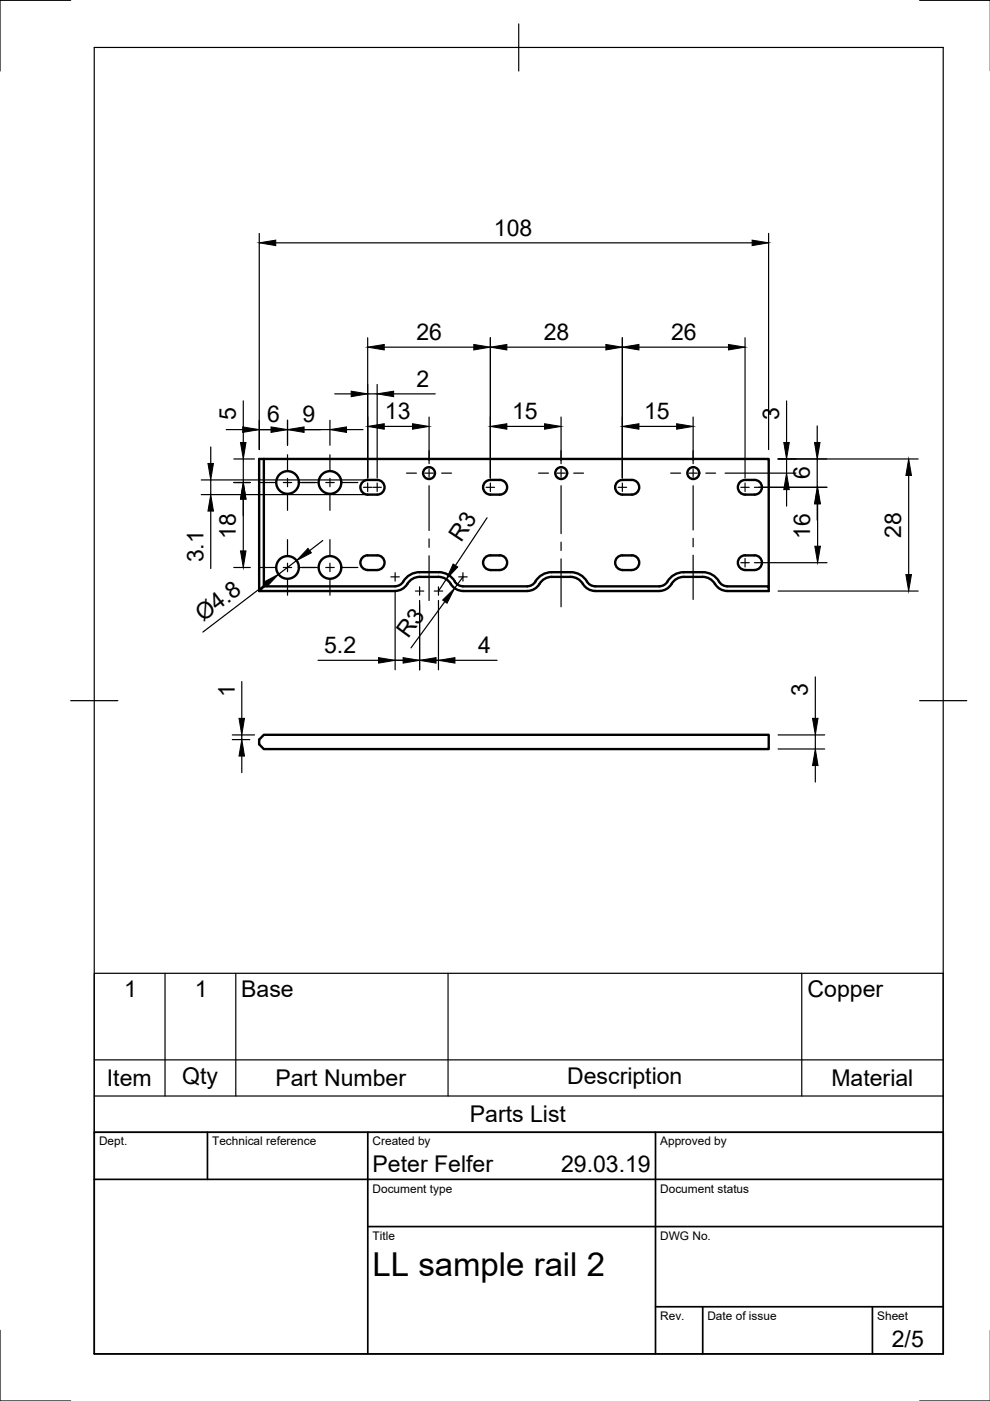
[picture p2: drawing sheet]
<svg xmlns="http://www.w3.org/2000/svg" width="210mm" height="297mm" viewBox="0 0 210 297" stroke-linecap="round" stroke-linejoin="round" font-family="sans-serif">
<!-- layer: Visible -->
<g fill="none" stroke="#000" stroke-width=".51">
<path d="M55.9 97.3h107.1v27M55.9 97.3h-1v28l1-1M55.9 97.3v27M77 102.1a5 5 0 0 1 3.5-.3 1.56 1.56 0 0 1 1 1.8 1.56 1.56 0 0 1-1.5 1.3h-2a1.56 1.56 0 0 1-1.5-1.1 1.56 1.56 0 0 1 .5-1.7zM78 117.8h2M78 117.7a1.57 1.57 0 0 0-1.6 1.6 1.57 1.57 0 0 0 1.6 1.6l2-.1a1.56 1.56 0 0 0 1.5-1.5 1.56 1.56 0 0 0-1.5-1.6M104 101.8h2a1.56 1.56 0 0 1 1.5 1.5 1.56 1.56 0 0 1-1.5 1.6h-2M104 117.8h2M104 117.7a1.56 1.56 0 0 0-1.6 1.6 1.56 1.56 0 0 0 1.6 1.5M104 101.8a1.56 1.56 0 0 0-1.6 1.5 1.56 1.56 0 0 0 1.6 1.6M106 117.7a1.56 1.56 0 0 1 1.5 1.6 1.56 1.56 0 0 1-1.5 1.5l-2 .1M132 117.8h2"/>
<path d="M132 117.7a1.56 1.56 0 0 0-1.6 1.6 1.56 1.56 0 0 0 1.6 1.5l2 .1M134 101.8h-2a1.56 1.56 0 0 0-1.6 1.5 1.56 1.56 0 0 0 1.6 1.6h2M134 117.7a1.56 1.56 0 0 1 1.5 1.6 1.56 1.56 0 0 1-1.5 1.5M134 101.8a1.56 1.56 0 0 1 1.5 1.5 1.56 1.56 0 0 1-1.5 1.6M157.1 102.1a5 5 0 0 1 3.4-.3 1.56 1.56 0 0 1 1 1.8 1.56 1.56 0 0 1-1.5 1.3h-2a1.56 1.56 0 0 1-1.5-1.1 1.56 1.56 0 0 1 .6-1.7zM158 117.8h2M158 117.7a1.56 1.56 0 0 0-1.6 1.6 1.56 1.56 0 0 0 1.6 1.5l2 .1a1.57 1.57 0 0 0 1.5-1.6 1.57 1.57 0 0 0-1.5-1.6M86.4 123.8a3 3 0 0 1-2.6 1.5h-28.9M89 121.3h4a4 4 0 0 1 3.4 2M89 122.3h4a3 3 0 0 1 2.6 1.5M89 122.3a3 3 0 0 0-2.6 1.5M89 121.3a4.3 4.3 0 0 0-3.7 2.3 2 2 0 0 1-1.5 .7h-27.9"/>
<path d="M95.6 123.8a3 3 0 0 0 2.6 1.5h13.6a3.3 3.3 0 0 0 2.9-1.9 3 3 0 0 1 2.3-1.1h4a3 3 0 0 1 2.6 1.5M96.4 123.3a2 2 0 0 0 1.8 1h13.6a2.1 2.1 0 0 0 1.7-1M121 121.3h-4a4 4 0 0 0-3.5 2M121 121.3a4.2 4.2 0 0 1 3.7 2.3 2 2 0 0 0 1.5 .7M123.6 123.8a3 3 0 0 0 2.6 1.5M149 121.3h-4a4.2 4.2 0 0 0-3.7 2.3 2 2 0 0 1-1.5 .7h-13.6M149 122.3h-4a3.2 3.2 0 0 0-2.9 1.9 3 3 0 0 1-2.3 1.1h-13.6M149 122.3a3 3 0 0 1 2.6 1.5M149 121.3a4.2 4.2 0 0 1 3.7 2.3 2.13 2.13 0 0 0 1.5 .7h8.8v1h-8.8a3.1 3.1 0 0 1-2.6-1.5M55.9 155.8h107.1v3h-107.1l-1-1v-1z"/>
<circle cx="61" cy="102.3" r="2.4"/>
<circle cx="70" cy="102.3" r="2.4"/>
<circle cx="91" cy="100.3" r="1.26"/>
<circle cx="119" cy="100.3" r="1.26"/>
<circle cx="147" cy="100.3" r="1.26"/>
<circle cx="61" cy="120.3" r="2.4"/>
<circle cx="70" cy="120.3" r="2.4"/>
</g>
<!-- layer: Border -->
<path d="M15 .1h-15v15M20 10.1h180v276.9h-180zM110 5.1v10M195 .1h15M15 148.6h10M195 148.6h10M0 282.1v14.9h15M195 297h15" fill="none" stroke="#000" stroke-width=".25"/>
<!-- layer: TitleBlock -->
<path d="M20 240.1h180v46.9h-180zM20 250h180M44 240.1v9.9M78 240.1v46.9M139 240.1v46.9M78 260.1h122M139 277.1h61M149 277.1v9.9M185 277.1v9.9" fill="none" stroke="#000" stroke-width=".36"/>
<!-- layer: Smart Centers -->
<g fill="none" stroke="#000" stroke-width=".25">
<path d="M61 96.4v3.2M70 96.4v3.2M91 95.6v2M91 99.4v1.8M119 95.6v2M119 99.4v1.8M147 95.6v2M147 99.4v1.8M55.1 102.3h3.2M60.1 102.3h1.7M61 101.4v1.8M61 105v3.2"/>
<path d="M61 114.4v3.2M61 119.4v1.8M63.6 102.3h3.7M69.1 102.3h1.8M70 101.4v1.8M70 105v3.2M70 114.4v3.2M70 119.4v1.8M72.6 102.3h3.3M77.1 103.3h1.8M78 102.4v1.8M79.1 103.3h1.8"/>
<path d="M80 102.4v1.8M86.2 100.3h2.1M90.1 100.3h1.8M91 103v9.5M91 114.3v1.8M91 117.8v9.5M93.6 100.3h2.1M103.1 103.3h1.8M104 102.4v1.8M114.2 100.3h2.1M118.1 100.3h1.8M119 103v10.1"/>
<path d="M119 114.9v1.8M119 118.5v10.2M121.6 100.3h2.1M131.1 103.3h1.8M132 102.4v1.8M142.2 100.3h2.1M146.1 100.3h1.7M147 103v9.4M147 114.1v1.8M147 117.7v9.4M149.6 100.3h2.1M157.1 103.3h1.8"/>
<path d="M157.1 119.3h1.8M158 102.4v1.8M158 118.4v1.8M55.1 120.3h3.2M60.1 120.3h1.7M61 123v3.2M63.6 120.3h3.7M69.1 120.3h1.8M70 123v3.2M72.6 120.3h3.3M82.9 122.3h1.8M83.8 121.4v1.8"/>
<path d="M88.1 125.3h1.8M89 124.4v1.8M92.1 125.3h1.8M93 124.4v1.8M97.3 122.3h1.8M98.1 121.4v1.8"/>
</g>
<!-- layer: FD_Dimensions -->
<g fill="none" stroke="#000" stroke-width=".25">
<path d="M55 49.5v45.8M58.5 51.5h101M163 49.5v45.8M78 71.6v29.7M81.5 73.6h19M104 71.6v29.7M107.5 73.6h21M132 71.6v29.7M135.5 73.6h19M158 71.6v29.7M44.7 94.8v3.5M48 91.1h3.5"/>
<path d="M49.6 97.3h4.4M51.6 85v8.8M51.6 97.3v5M54 91.1h16M61 89.1v5.3M70 89.1v5.3M71 83.5h3.5M73.5 91.1h3.5M78 83.5h2M80 81.5v19.8M81.5 90.4h6M83.5 83.5h8.8"/>
<path d="M91 88.4v9.9M107.5 90.4h8M119 88.4v9.9M135.5 90.4h8M147 88.4v9.9M165 97.3h29.7M166.8 85v8.8M166.8 97.3v3M173.3 90.3v3.5M173.3 97.3v6M42.7 101.8h35.3M42.7 104.9h35.3"/>
<path d="M44.7 101.8v3.1M44.7 108.4v12.2M49.6 102.3h3.5M51.6 105.8v11M62.9 118.9l-3.8 2.9M68.4 114.6l-2.7 2.1M103.3 109.8l-6.7 10.1M153.7 100.3h15.1M160 103.3h15.3M160 119.3h15.3M166.8 103.8v3.5M173.3 106.8v3.5"/>
<path d="M173.4 106.8v9M192.7 100.8v21M49.6 120.3h3.5M56.3 123.9l-13.3 10.1M83.8 125.2v16.8M89 127.3v14.7M93 127.3v14.7M94.3 127.6l-7.2 9.8M94.6 122.8l-1.6 2.5M98.1 122.3l-1.7 2.4M165 125.3h29.7M49.3 156.8h3.7"/>
<path d="M49.3 155.8h4.7M51.3 144.5v7.8M51.3 155.8v1M67.4 140h12.9M82 140h14M96.5 140h8.9M165 155.8h9.9M165 158.8h9.9M172.9 143.5v8.8M172.9 155.8v3M51.3 160.3v3.5M172.9 162.3v3.5"/>
</g>
<g fill="#000" stroke="#000" stroke-width=".21">
<path d="M55 51.5l3.5-.6v1.2zM159.5 50.9l3.5 .6-3.5 .6zM78 73.6l3.5-.6v1.2zM100.5 73l3.5 .6-3.5 .6zM104 73.6l3.5-.6v1.2zM128.5 73l3.5 .6-3.5 .6zM132 73.6l3.5-.6v1.2zM154.5 73l3.5 .6-3.5 .6zM44.1 98.3h1.2l-.6 3.5zM51 93.8h1.2l-.6 3.5zM51.5 90.5l3.5 .6-3.5 .6zM57.5 90.5l3.5 .6-3.5 .6z"/>
<path d="M61 91.1l3.5-.6v1.2zM70 91.1l3.5-.6v1.2zM74.5 82.9l3.5 .6-3.5 .6zM78 90.4l3.5-.6v1.2zM80 83.5l3.5-.6v1.2zM87.5 89.8l3.5 .6-3.5 .6zM104 90.4l3.5-.6v1.2zM115.5 89.8l3.5 .6-3.5 .6zM132 90.4l3.5-.6v1.2zM143.5 89.8l3.5 .6-3.5 .6zM166.2 93.8h1.1l-.5 3.5zM172.7 93.8h1.2l-.6 3.5z"/>
<path d="M44.7 104.9l.6 3.5h-1.2zM51.6 102.3l.6 3.5h-1.2zM51 116.8h1.2l-.6 3.5zM65.3 116.3l.7 .9-3.1 1.7zM96.1 119.6l.9 .6-2.4 2.6zM166.8 100.3l.5 3.5h-1.1zM173.3 103.3l.6 3.5h-1.2zM173.4 103.3l.5 3.5h-1.1zM172.8 115.8h1.1l-.5 3.5zM192.7 97.3l.6 3.5h-1.2zM55.9 123.4l3.2-1.6-2.5 2.6zM80.3 139.4l3.5 .6-3.5 .6z"/>
<path d="M85.5 139.4l3.5 .6-3.5 .6zM89 140l3.5-.6v1.2zM93.9 127.2l2.5-2.5-1.6 3.2zM93 140l3.5-.6v1.2zM192.1 121.8h1.2l-.6 3.5zM50.7 152.3h1.1l-.5 3.5zM172.3 152.3h1.1l-.5 3.5zM51.3 156.8l.5 3.5h-1.1zM172.9 158.8l.5 3.5h-1.1z"/>
</g>
<!-- layer: Parts Lists -->
<path d="M20 206.4h180v33.7h-180zM35 206.4v26M50 206.4v26M95 206.4v26M170 206.4v26M20 232.4h180M20 224.7h180" fill="none" stroke="#000" stroke-width=".25"/>
<text font-size="7" x="79" y="270.6">LL sample rail 2</text>
<g font-size="4.9">
<text x="104.7" y="49.9">108</text>
<text x="88.3" y="72.1">26</text>
<text x="115.3" y="72.1">28</text>
<text x="142.3" y="72.1">26</text>
<text x="88.3" y="82">2</text>
<text x="50" y="89" transform="rotate(-90 50 89)">5</text>
<text x="56.6" y="89.5">6</text>
<text x="64.1" y="89.5">9</text>
<text x="81.6" y="88.8">13</text>
<text x="108.6" y="88.8">15</text>
<text x="136.6" y="88.8">15</text>
<text x="165.2" y="89" transform="rotate(-90 165.2 89)">3</text>
<text x="171.7" y="101.6" transform="rotate(-90 171.7 101.6)">6</text>
<text x="191.1" y="114" transform="rotate(-90 191.1 114)">28</text>
<text x="43.1" y="119.3" transform="rotate(-90 43.1 119.3)">3.1</text>
<text x="50" y="114.2" transform="rotate(-90 50 114.2)">18</text>
<text x="97.8" y="115.2" transform="rotate(-56 97.8 115.2)">R3</text>
<text x="171.8" y="114.2" transform="rotate(-90 171.8 114.2)">16</text>
<text x="43.1" y="131.9" transform="rotate(-37 43.1 131.9)">Ø4.8</text>
<text x="86.6" y="135.5" transform="rotate(-54 86.6 135.5)">R3</text>
<text x="68.7" y="138.5">5.2</text>
<text x="101.4" y="138.5">4</text>
<text x="49.8" y="147.8" transform="rotate(-90 49.8 147.8)">1</text>
<text x="171.3" y="147.5" transform="rotate(-90 171.3 147.5)">3</text>
<text x="26.3" y="211.4">1</text>
<text x="41.3" y="211.4">1</text>
<text x="51.1" y="211.4">Base</text>
<text x="171.2" y="211.4">Copper</text>
<text x="22.7" y="230.3">Item</text>
<text x="38.6" y="229.8">Qty</text>
<text x="58.4" y="230.3">Part Number</text>
<text x="120.2" y="229.8">Description</text>
<text x="176.3" y="230.3">Material</text>
<text x="99.6" y="237.9">Parts List</text>
<text x="79" y="248.5">Peter Felfer</text>
<text x="119" y="248.5">29.03.19</text>
<text x="189.1" y="285.7">2/5</text>
</g>
<g font-size="2.5">
<text x="21" y="242.9">Dept.</text>
<text x="45" y="242.9">Technical reference</text>
<text x="79" y="242.9">Created by</text>
<text x="140" y="242.9">Approved by</text>
<text x="79" y="252.8">Document type</text>
<text x="140" y="252.8">Document status</text>
<text x="79" y="262.9">Title</text>
<text x="140" y="262.9">DWG No.</text>
<text x="140" y="279.9">Rev.</text>
<text x="150" y="279.9">Date of issue</text>
<text x="186" y="279.9">Sheet</text>
</g>
</svg>
